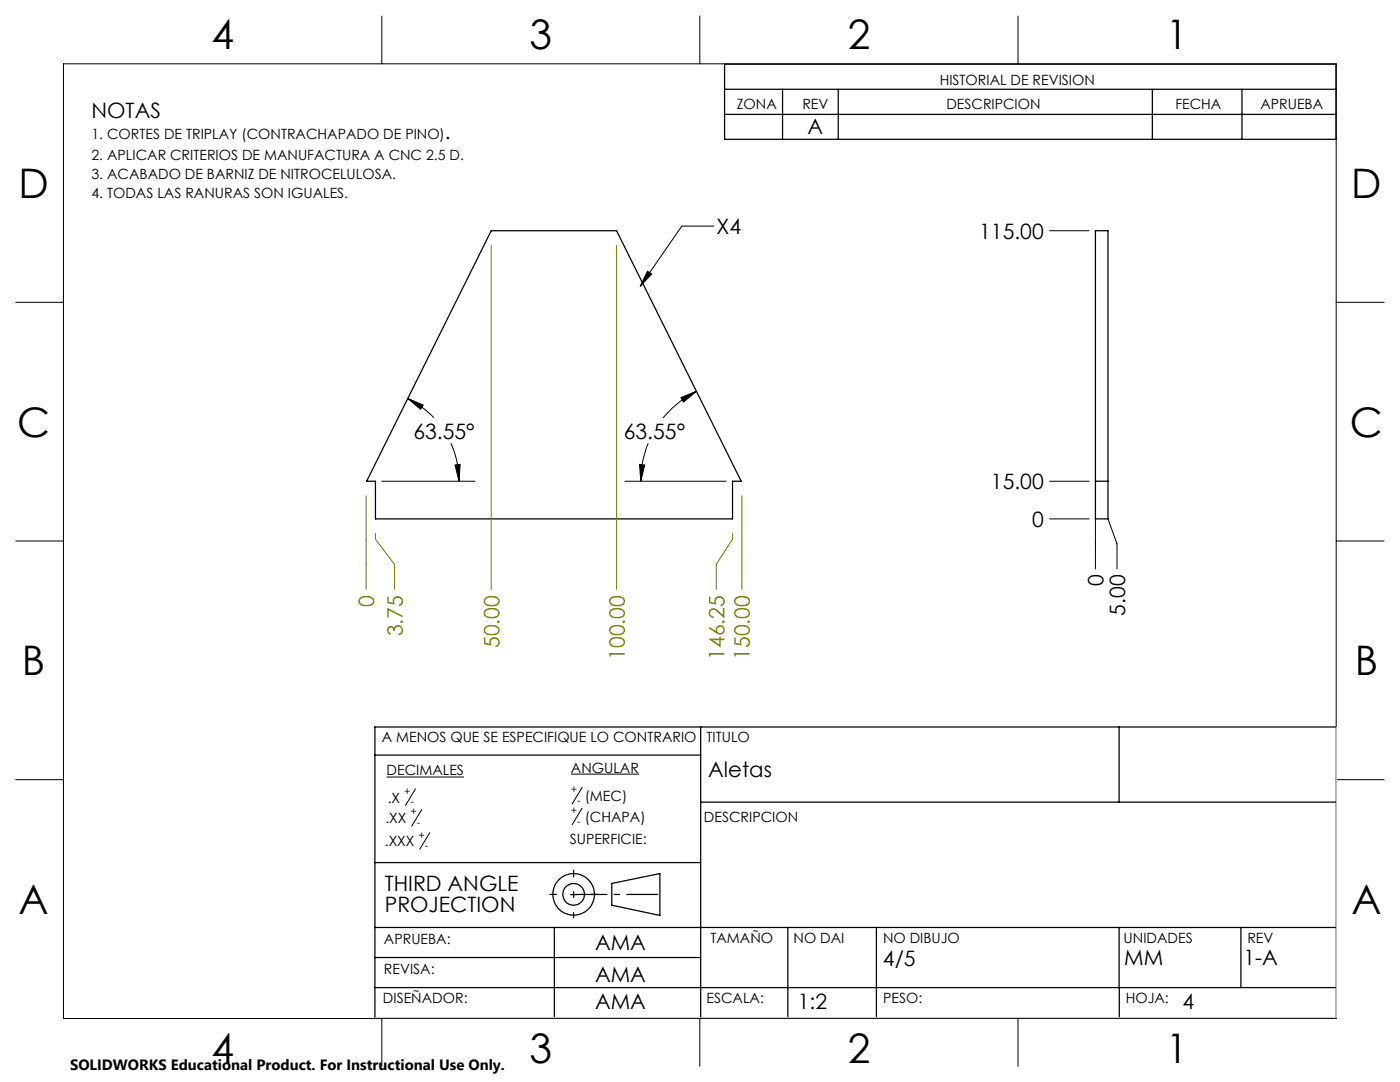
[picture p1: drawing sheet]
<svg xmlns="http://www.w3.org/2000/svg" width="279mm" height="216mm" viewBox="0 0 279 216" stroke-linecap="round" stroke-linejoin="round" font-family="sans-serif">
<g fill="none" stroke="#000" stroke-width=".25">
<path d="M144.6 17.8h122M144.6 12.8h122v15h-122zM156.2 17.8v10M167.3 17.8v10M230 17.8v10M247.9 17.8v10M144.6 22.8h122M98 46h25l24.9 50h-1.7v7.5h-71.3v-7.5h-1.7zM218.6 46h2.5v57.5h-2.5zM218.6 96h2.5M74.8 150.7h65M139.8 145.1v58"/>
<path d="M223.3 145.1v15M266.7 145.1h-191.9v58M74.8 172.1h65M109.7 178.5h1.4M113.9 178.5h1.2M114.5 173.6v1.4M114.5 177.9v1.2M118 178.5h1.2M122.1 176.3l9.6-2v8.4l-9.6-2.1zM139.8 160.1h126.9M74.8 197.1h191.9M74.8 185.1h191.9"/>
<path d="M74.8 191.1h65M110.6 185.1v18M114.5 182.1v1.1M157.2 185.1v18M174.9 185.1v18M223.3 185.1v12M223.4 197.1v6M247.6 185.1v12"/>
<circle cx="114.5" cy="178.5" r="2.17"/>
<circle cx="114.5" cy="178.5" r="4.1"/>
</g>
<g fill="none" stroke="#000" stroke-width=".2">
<path d="M12.7 12.7h254v190.5h-254zM76.2 3.2v9.5M139.7 3.2v9.5M203.2 3.2v9.5M129.2 54.1l.9 .6-2.3 2.4zM142.4 45.1h-6.3l-8.3 12M209.5 46h7.8M3.1 60.3h9.6M81.4 79.5l3.1 1.3-.6 .9zM81.4 79.5a19.4 19.4 0 0 1 5.2 3.9M135.9 79.3l3.1-1.2-2.6 2.1zM139 78.1a20.9 20.9 0 0 0-6.7 5.3"/>
<path d="M266.7 60.3h9.5M76.2 96h18.6M90 88.4a19.1 19.1 0 0 1 1.6 7.6M90.8 92.8l1-.1-.2 3.3zM124.7 96h20.2M127.6 92.7l1.1 .1-.8 3.2zM129.4 88.4a19.3 19.3 0 0 0-1.5 7.6M209.5 96h7.8M3.1 107.9h9.6M209.5 103.5h7.8M218.6 103.5v10M221.1 103.5l1.8 5v5"/>
<path d="M266.7 107.9h9.5M3.1 155.6h9.6M77.1 155h15.5M82.9 157.4l-2 3.3M113.9 154.5h13.6M116.2 157.1l-2 3.3M266.7 155.6h9.5M84.2 161.5l-2 3.4M85.8 166.2l-2 3.2M116.2 161.3l-2 3.2M76.2 203.2v9.6M139.7 203.2v9.6"/>
<path d="M203.2 203.2v9.6"/>
</g>
<path d="M114.5 178.5h17.2" fill="none" stroke="#000" stroke-width=".25" stroke-dasharray="6.3 1.3 1.3 1.3" stroke-dashoffset="-.4" stroke-linecap="butt"/>
<path d="M98 48.9v68.7M123 48.9v68.7M73.1 98.9v18.7M148.1 98.9v18.7M74.9 106.4v1.2l3.8 5v5M146.2 106.4v1.2l-3.3 5v5" fill="none" stroke="#808000" stroke-width=".2"/>
<path d="M266.7 145.1v58h-191.9" fill="none" stroke="#c0c0c0" stroke-width=".2"/>
<path d="M135.9 79.3l3.1-1.2-2.6 2.1zM127.6 92.7l1.1 .1-.8 3.2zM90.8 92.8l1-.1-.2 3.3zM81.4 79.5l3.1 1.3-.6 .9zM129.2 54.1l.9 .6-2.3 2.4z" fill="#000"/>
<g font-size="8.1">
<text x="42.2" y="9.7">4</text>
<text x="105.7" y="9.7">3</text>
<text x="169.2" y="9.7">2</text>
<text x="232.7" y="9.7">1</text>
<text x="3.7" y="39.5">D</text>
<text x="269.7" y="39.5">D</text>
<text x="3.4" y="87.1">C</text>
<text x="269.4" y="87.1">C</text>
<text x="4.4" y="134.7">B</text>
<text x="270.4" y="134.7">B</text>
<text x="3.7" y="182.4">A</text>
<text x="269.7" y="182.4">A</text>
<text x="42.2" y="212.2">4</text>
<text x="105.7" y="212.2">3</text>
<text x="169.2" y="212.2">2</text>
<text x="232.7" y="212.2">1</text>
</g>
<g font-size="4.2">
<text x="18.3" y="23.5">NOTAS</text>
<text x="88.8" y="27.7">.</text>
<text x="161.2" y="26.7">A</text>
<text x="143" y="46.7">X4</text>
<text x="195.4" y="47.6">115.00</text>
<text x="82.5" y="87.5">63.55°</text>
<text x="124.5" y="87.5">63.55°</text>
<text x="197.8" y="97.6">15.00</text>
<text x="206" y="105.1">0</text>
<text x="220.2" y="117" transform="rotate(-90 220.2 117)">0</text>
<text x="224.5" y="122.9" transform="rotate(-90 224.5 122.9)">5.00</text>
<text x="141.4" y="155.1">Aletas</text>
<text x="76.8" y="177.9">THIRD ANGLE</text>
<text x="76.8" y="182">PROJECTION</text>
<text x="118.8" y="189.6">AMA</text>
<text x="118.8" y="195.9">AMA</text>
<text x="176.2" y="192.8">4/5</text>
<text x="224.4" y="192.6">MM</text>
<text x="248.2" y="192.6">1-A</text>
<text x="118.8" y="201.2">AMA</text>
<text x="159.2" y="201.2">1:2</text>
<text x="236" y="201.2">4</text>
</g>
<g font-size="4.2" fill="#808000">
<text x="74.7" y="121.1" transform="rotate(-90 74.7 121.1)">0</text>
<text x="80.4" y="127" transform="rotate(-90 80.4 127)">3.75</text>
<text x="99.7" y="129.3" transform="rotate(-90 99.7 129.3)">50.00</text>
<text x="124.7" y="131.7" transform="rotate(-90 124.7 131.7)">100.00</text>
<text x="144.6" y="131.7" transform="rotate(-90 144.6 131.7)">146.25</text>
<text x="149.7" y="131.7" transform="rotate(-90 149.7 131.7)">150.00</text>
</g>
<text font-size="3" x="14" y="213.5">SOLIDWORKS Educational Product. For Instructional Use Only.</text>
<g font-size="2.8">
<text x="187.5" y="16.9">HISTORIAL DE REVISION</text>
<text x="147" y="21.8">ZONA</text>
<text x="160.1" y="21.8">REV</text>
<text x="188.9" y="21.8">DESCRIPCION</text>
<text x="234.6" y="21.8">FECHA</text>
<text x="251.5" y="21.8">APRUEBA</text>
<text x="18.3" y="27.7">1. CORTES DE TRIPLAY (CONTRACHAPADO DE PINO)</text>
<text x="18.3" y="31.8">2. APLICAR CRITERIOS DE MANUFACTURA A CNC 2.5 D.</text>
<text x="18.3" y="35.7">3. ACABADO DE BARNIZ DE NITROCELULOSA.</text>
<text x="18.3" y="39.5">4. TODAS LAS RANURAS SON IGUALES.</text>
<text x="76.2" y="148.2">A MENOS QUE SE ESPECIFIQUE LO CONTRARIO</text>
<text x="141" y="148.2">TITULO</text>
<text x="77.1" y="154.7">DECIMALES</text>
<text x="113.9" y="154.2">ANGULAR</text>
<text x="77.4" y="160.2">.X</text>
<text x="116.7" y="159.9">(MEC)</text>
<text x="76.9" y="164.3">.XX</text>
<text x="116.7" y="164">(CHAPA)</text>
<text x="140.5" y="164.1">DESCRIPCION</text>
<text x="76.8" y="168.9">.XXX</text>
<text x="113.7" y="168.3">SUPERFICIE:</text>
<text x="76.6" y="188.4">APRUEBA:</text>
<text x="141.8" y="188.2">TAMAÑO</text>
<text x="158.4" y="188.2">NO DAI</text>
<text x="176.2" y="188.2">NO DIBUJO</text>
<text x="224.3" y="188.2">UNIDADES</text>
<text x="248.9" y="188.2">REV</text>
<text x="76.6" y="194.3">REVISA:</text>
<text x="76.4" y="200.1">DISEÑADOR:</text>
<text x="141" y="200.1">ESCALA:</text>
<text x="176.2" y="200.1">PESO:</text>
<text x="224.7" y="200.1">HOJA:</text>
</g>
<g font-size="2.1">
<text x="80.7" y="158.6">+</text>
<text x="81.9" y="160.7">-</text>
<text x="113.9" y="158.3">+</text>
<text x="115.2" y="160.4">-</text>
<text x="81.9" y="162.7">+</text>
<text x="83.2" y="164.8">-</text>
<text x="83.5" y="167.3">+</text>
<text x="113.9" y="162.4">+</text>
<text x="115.2" y="164.5">-</text>
<text x="84.8" y="169.4">-</text>
</g>
</svg>
